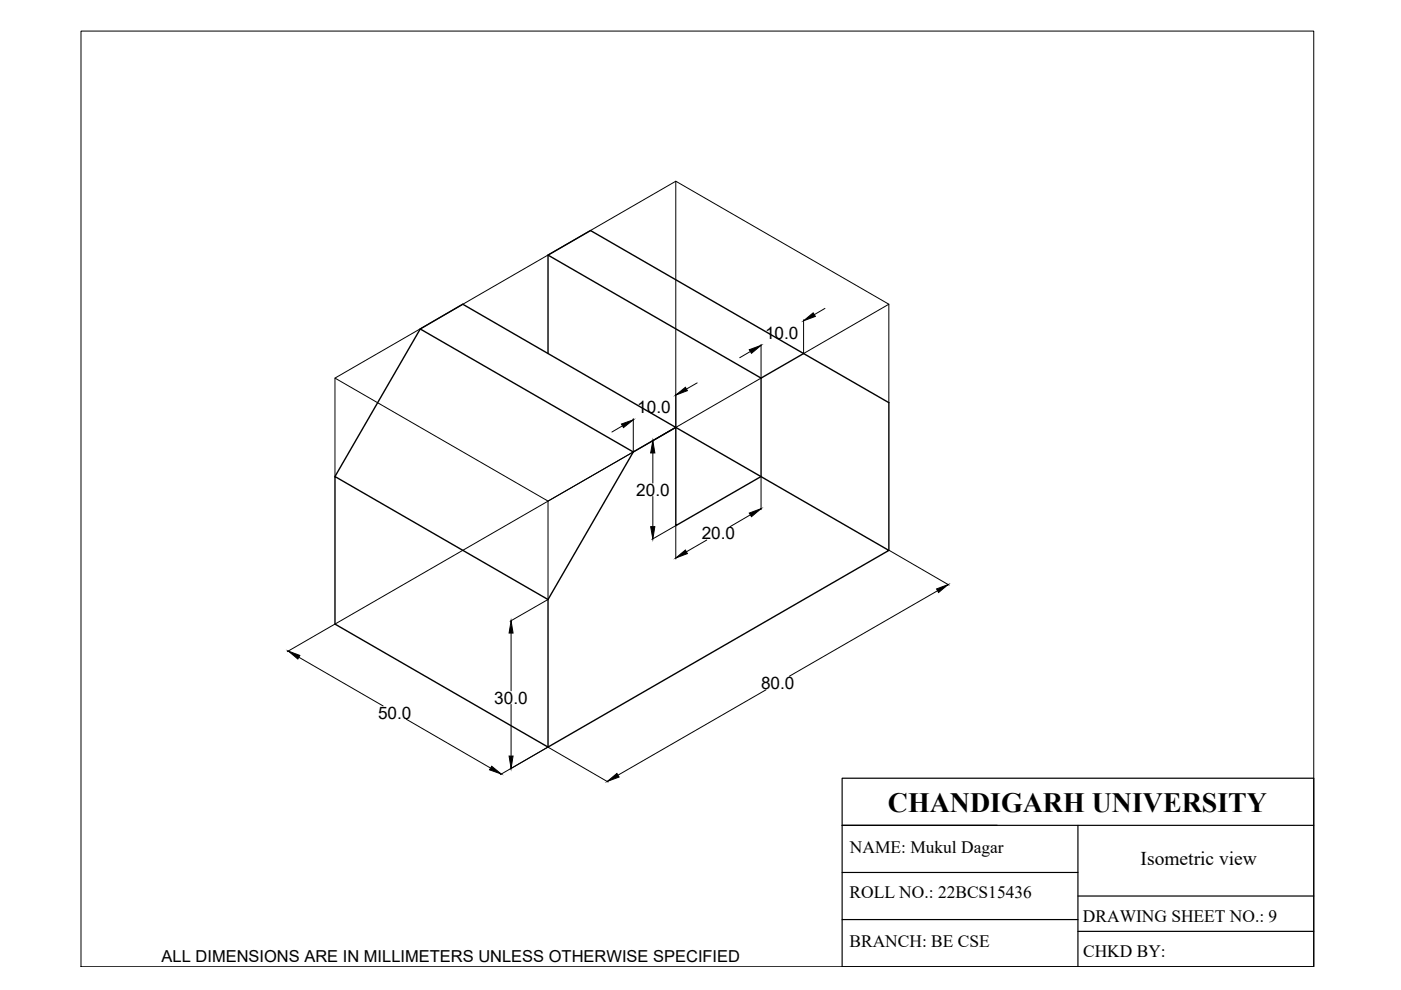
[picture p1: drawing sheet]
<svg xmlns="http://www.w3.org/2000/svg" width="297mm" height="210mm" viewBox="0 0 297 210" stroke-linecap="round" stroke-linejoin="round" font-family="sans-serif">
<!-- layer: thick continuous -->
<path d="M116.2 54.1l45.2 26.1M89.1 69.8l9-5.3 90.4 52.2-72.3 41.7-45.2-26.1v-31.3l45.2 26.1M116.2 75v-20.9l9-5.2 63.3 36.5v31.3M170.4 75l-9 5.2v20.8l-18.1 10.4v-20.8l-9 5.2M134.3 95.8l-45.2-26-18.1 31.2M134.3 95.8l-18.1 31.3M116.2 127.1v31.3" fill="none" stroke="#000" stroke-width=".3"/>
<g fill="none" stroke="#000" stroke-width=".21">
<path d="M17.2 6.6h261.3v198.4h-261.3zM143.3 38.4l45.2 26.1M159.1 74.5l-2.3 1.3M161.4 73v7.1M170.4 75l18.1-10.5v20.9M170.4 67.8v7.1M174.9 65.4l-2.2 1.3M71 80.2l45.2 26M132 90.3l-2.3 1.3M134.3 95.8l-18.1 10.4v20.9M134.3 88.8v6.9M138.4 96v6.4"/>
<path d="M143.2 90.6l-5 2.9M143.3 90.6v-52.2l-72.3 41.8v20.8M143.3 90.6l-72.3 41.7M143.3 83.6v6.9M147.8 81.2l-2.3 1.3M161.4 80.2l-18.1 10.4M138.4 105.3v6.4M143.2 111.5l-5 2.9M143.3 111.5v7M149.8 114.5l-4.3 2.5M159.1 109.2l-4.3 2.5M161.4 101.1v7"/>
<path d="M188.5 116.7l12.7 7.4M63.4 139.3l17.8 10.4M70.9 132.4l-10 5.8M108.4 134.2v12.3M116.1 127.2l-8 4.5M198.8 125.3l-31.4 18.1M86.2 152.5l17.8 10.3M108.4 149.3v11M116.1 158.4l-10 5.8M116.2 158.4l12.7 7.4M162.4 146.2l-31.4 18.2"/>
</g>
<g fill="#000" stroke="#000" stroke-width=".21">
<path d="M158.9 74.2l2.5-1-2.1 1.7zM170.4 68l2-1.7 .5 .8zM131.8 89.9l2.5-.9-2.1 1.7zM138.4 93.4l.4 2.6h-.8zM143.3 83.8l2-1.7 .4 .7zM138 111.7h.8l-.4 2.6zM143.3 118.3l2-1.7 .4 .8zM158.9 108.8l2.5-.9-2.1 1.6zM61.1 138l2.5 1-.5 .7zM108.4 131.6l.4 2.6h-.9zM198.6 124.9l2.4-1-2 1.7zM104.3 162.5l2 1.6-2.5-.9z"/>
<path d="M107.9 160.3h.9l-.4 2.6zM128.8 165.7l2-1.7 .5 .7z"/>
</g>
<!-- layer: 0 -->
<path d="M178.5 165h100v40h-100zM178.5 175h100M228.5 175v30M178.5 195h50M178.5 185h50M228.5 190h50M228.5 197.5h50" fill="none" stroke="#000" stroke-width=".25"/>
<text font-size="5.9" x="188.2" y="172.2">CHANDIGARH UNIVERSITY</text>
<text font-size="4.1" x="241.8" y="183.4">Isometric view</text>
<g font-size="3.7">
<text x="180.2" y="180.9">NAME: Mukul Dagar</text>
<text x="180.1" y="190.4">ROLL NO.: 22BCS15436</text>
<text x="229.6" y="195.4">DRAWING SHEET NO.: 9</text>
<text x="180.1" y="200.8">BRANCH: BE CSE</text>
<text x="229.6" y="202.8">CHKD BY:</text>
</g>
<g font-size="3.6">
<text x="162.2" y="71.9">10.0</text>
<text x="135.1" y="87.7">10.0</text>
<text x="134.9" y="105.1">20.0</text>
<text x="148.8" y="114.4">20.0</text>
<text x="104.8" y="149.2">30.0</text>
<text x="161.4" y="146.1">80.0</text>
<text x="80.2" y="152.4">50.0</text>
</g>
<text font-size="3.5" x="34.3" y="203.9">ALL DIMENSIONS ARE IN MILLIMETERS UNLESS OTHERWISE SPECIFIED</text>
</svg>
